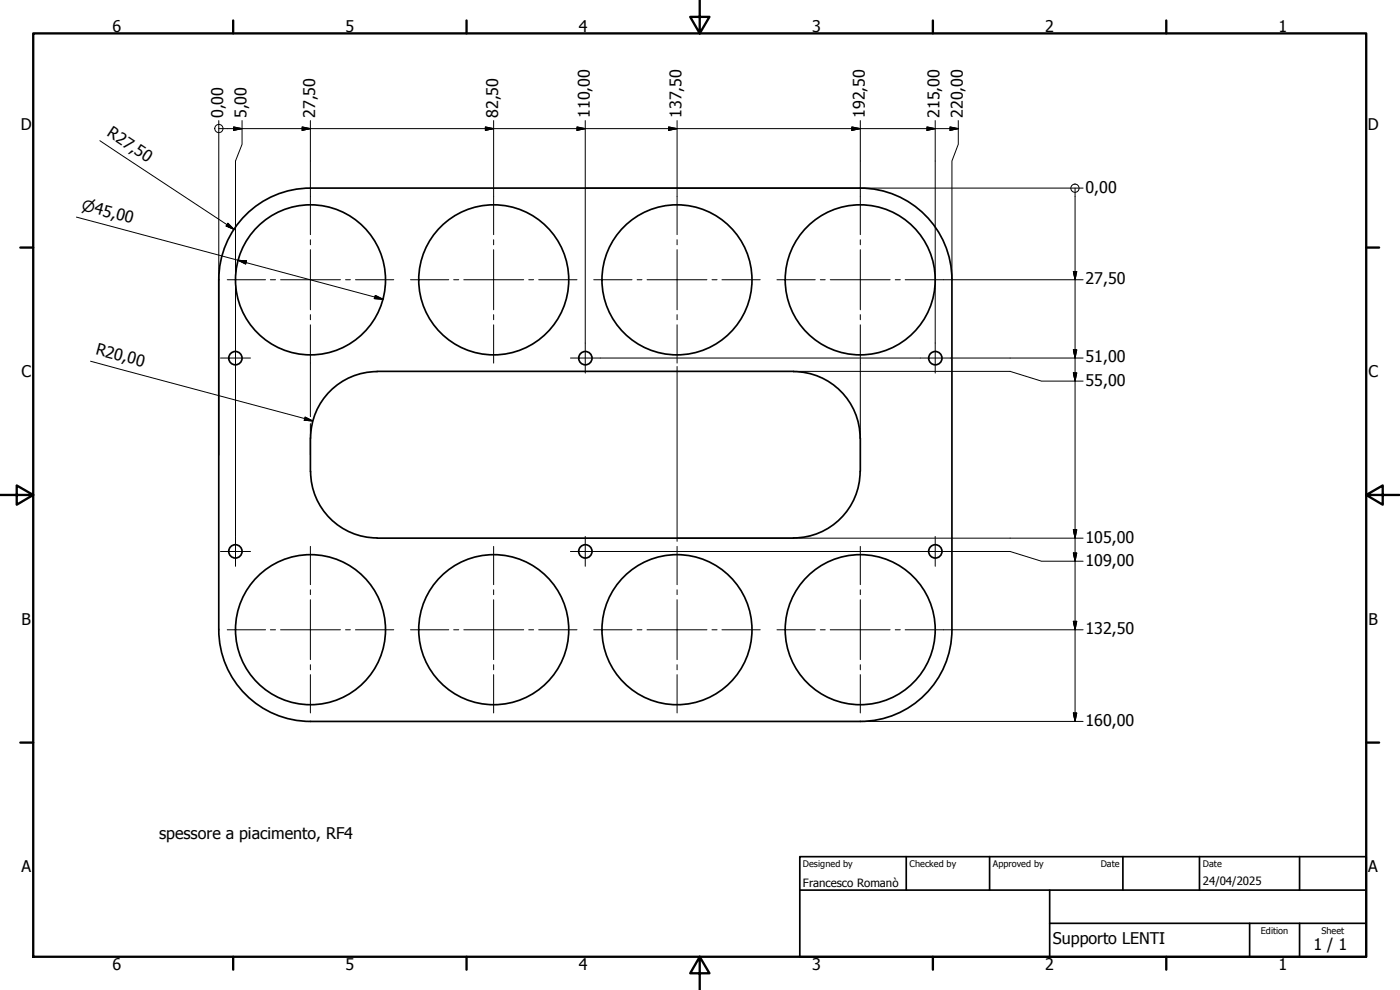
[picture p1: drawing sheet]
<svg xmlns="http://www.w3.org/2000/svg" width="420mm" height="297mm" viewBox="0 0 420 297" stroke-linecap="round" stroke-linejoin="round" font-family="sans-serif">
<!-- layer: Visible (ISO) -->
<g fill="none" stroke="#000" stroke-width=".51">
<path d="M113.2 111.4h125M113.2 111.5a20.1 20.1 0 0 0-20 19.9v10a20 20 0 0 0 20 20M238.2 111.5a20 20 0 0 1 19.9 20M258.2 131.4v10.1M258.1 141.4a20 20 0 0 1-19.9 20M113.2 161.5h125M65.7 188.9a27.5 27.5 0 0 0 27.5 27.6h165a27.5 27.5 0 0 0 27.5-27.6M65.7 189v-105a27.5 27.5 0 0 1 27.5-27.6h165a27.5 27.5 0 0 1 27.5 27.6v105"/>
<circle cx="93.2" cy="84" r="22.5"/>
<circle cx="148.2" cy="84" r="22.5"/>
<circle cx="203.2" cy="84" r="22.5"/>
<circle cx="258.2" cy="84" r="22.5"/>
<circle cx="70.6" cy="107.5" r="2"/>
<circle cx="175.7" cy="107.5" r="2"/>
<circle cx="280.7" cy="107.5" r="2"/>
<circle cx="70.6" cy="165.4" r="2"/>
<circle cx="175.7" cy="165.4" r="2"/>
<circle cx="280.7" cy="165.4" r="2"/>
<circle cx="93.2" cy="188.9" r="22.5"/>
<circle cx="148.2" cy="188.9" r="22.5"/>
<circle cx="203.2" cy="188.9" r="22.5"/>
<circle cx="258.2" cy="188.9" r="22.5"/>
</g>
<!-- layer: Border (ISO) -->
<g fill="none" stroke="#000" stroke-width=".7">
<path d="M10 10h400v277.1h-400zM70 6.1v3.9M140 6.1v3.9M210 0v10l-2.9-4.9h5.8l-2.9 4.9M280 6.1v3.9M350 6.1v3.9M6.1 74.3h3.9M410 74.3h3.9M0 148.5h10l-5-2.8v5.7l5-2.9M410 148.5l5 2.9v-5.7l-5 2.8h10M6.1 222.8h3.9M410 222.8h3.9"/>
<path d="M70 287.1v3.8M140 287.1v3.8M210 287.1l2.9 4.9h-5.8l2.9-4.9v9.9M280 287.1v3.8M350 287.1v3.8"/>
</g>
<!-- layer: Title (ISO) -->
<path d="M240 257h170v30.1h-170zM272 257v10.1M297 257v10.1M337 257v10.1M360 257v10.1M390 257v10.1M240 267.1h170M315 277h95M315 267.1v20M375 277v10.1M390 277v10.1" fill="none" stroke="#000" stroke-width=".51"/>
<!-- layer: Center Mark (ISO) -->
<g fill="none" stroke="#000" stroke-width=".3">
<path d="M93.2 58.9v11.5M148.1 58.9v11.5M203.2 58.9v11.5M258.2 58.9v11.5M93.2 71.9v1.6M93.2 74.9v18M148.1 71.9v1.6M148.1 74.9v18M203.2 71.9v1.6M203.2 74.9v18M258.2 71.9v1.6M258.2 74.9v18"/>
<path d="M68.2 83.9h11.5M81.2 83.9h1.5M84.2 83.9h18M93.2 94.4v1.5M93.2 97.5v11.5M103.7 83.9h1.5M106.7 83.9h11.5M123.2 83.9h11.5M136.1 83.9h1.6M139.2 83.9h18M148.1 94.4v1.5M148.1 97.5v11.5"/>
<path d="M158.7 83.9h1.4M161.7 83.9h11.5M178.2 83.9h11.5M191.2 83.9h1.5M194.2 83.9h18M203.2 94.4v1.5M203.2 97.5v11.5M213.7 83.9h1.5M216.7 83.9h11.5M233.2 83.9h11.5M246.2 83.9h1.4M249.2 83.9h17.9"/>
<path d="M258.2 94.4v1.5M258.2 97.5v11.5M268.7 83.9h1.5M271.7 83.9h11.4M66.2 107.4h9M70.7 102.9v9M171.2 107.4h8.9M175.6 102.9v9M276.2 107.4h9M280.7 102.9v9M66.2 165.5h9M70.7 161v8.9"/>
<path d="M93.2 163.9v11.5M93.2 177v1.4M93.2 179.9v18M148.1 163.9v11.5M148.1 177v1.4M148.1 179.9v18M171.2 165.5h8.9M175.6 161v8.9M203.2 163.9v11.5M203.2 177v1.4M203.2 179.9v18M258.2 163.9v11.5"/>
<path d="M258.2 177v1.4M258.2 179.9v18M276.2 165.5h9M280.7 161v8.9M68.2 189h11.5M81.2 189h1.5M84.2 189h18M93.2 199.4v1.6M103.7 189h1.5M106.7 189h11.5M123.2 189h11.5M136.1 189h1.6"/>
<path d="M139.2 189h18M148.1 199.4v1.6M158.7 189h1.4M161.7 189h11.5M178.2 189h11.5M191.2 189h1.5M194.2 189h18M203.2 199.4v1.6M213.7 189h1.5M216.7 189h11.5M233.2 189h11.5M246.2 189h1.4"/>
<path d="M249.2 189h17.9M258.2 199.4v1.6M268.7 189h1.5M271.7 189h11.4M93.2 202.4v11.5M148.1 202.4v11.5M203.2 202.4v11.5M258.2 202.4v11.5"/>
</g>
<!-- layer: Dimension (ISO) -->
<g fill="none" stroke="#000" stroke-width=".3">
<path d="M65.7 36.2v100.2M65.7 38.6h221.9M70.1 38.1l2.5 .5-2.5 .5zM72.6 36.2v7.1l-1.9 5v35.6M90.7 38.1l2.5 .5-2.5 .5zM93.2 36.2v22.7M145.7 38.1l2.4 .5-2.4 .5zM148.1 36.2v22.7M173.2 38.1l2.4 .5-2.4 .5zM175.6 36.2v66.7M200.7 38.1l2.5 .5-2.5 .5zM203.2 36.2v22.7"/>
<path d="M255.7 38.1l2.5 .5-2.5 .5zM258.2 36.2v22.7M278.2 38.1l2.5 .5-2.5 .5zM280.7 36.2v47.7M285.1 38.1l2.5 .5-2.5 .5zM287.6 36.2v7.1l-1.9 5v35.6M30 42.2l40.2 26.6M175.6 56.4h149.5M322.6 56.4v160.1M22.9 65.1l92 24.7M68.4 67l1.8 1.8-2.3-1zM71.4 78.1l2.6 .2-.3 .9z"/>
<path d="M70.7 84.1v18.8M112.6 88.6l2.3 1.2-2.6-.2zM280.7 84.1v18.8M283.1 83.9h42M322.1 81.5h1.1l-.6 2.4zM27.2 108.4l66.7 17.9M70.7 111.9v49.1M93.2 109v16M180.1 107.4h23M203.2 110v52.4M203.3 107.4h54.8M238.2 111.4h42.3"/>
<path d="M258.2 109v22.4M258.3 107.4h17.9M280.8 111.4h22.3l9.4 2.9h12.6M285.2 107.4h39.9M322.1 105h1.1l-.6 2.4zM322.1 111.9h1.1l-.6 2.4zM91.6 125.1l2.3 1.2-2.6-.2zM93.2 127.1v9.3M322.1 158.9h1.1l-.6 2.6zM180.1 165.5h23M203.2 161.5h77.3M203.3 165.5h54.8"/>
<path d="M258.3 165.5h17.9M280.8 161.5h44.3M285.2 165.5h17.9l9.4 2.9h12.6M322.1 165.9h1.1l-.6 2.5zM283.1 189h42M322.1 186.4h1.1l-.6 2.6zM258.2 216.5h66.9M322.1 213.9h1.1l-.6 2.6z"/>
<circle cx="65.7" cy="38.6" r="1.24"/>
<circle cx="322.6" cy="56.5" r="1.24"/>
</g>
<g fill="#000" stroke="#000" stroke-width=".3">
<path d="M70.1 39.1l2.5-.5zM70.1 38.1l2.5 .5-2.5 .5zM90.7 39.1l2.5-.5zM90.7 38.1l2.5 .5-2.5 .5zM145.7 39.1l2.4-.5zM145.7 38.1l2.4 .5-2.4 .5zM173.2 39.1l2.4-.5zM173.2 38.1l2.4 .5-2.4 .5zM200.7 39.1l2.5-.5zM200.7 38.1l2.5 .5-2.5 .5zM255.7 39.1l2.5-.5zM255.7 38.1l2.5 .5-2.5 .5z"/>
<path d="M278.2 39.1l2.5-.5zM278.2 38.1l2.5 .5-2.5 .5zM285.1 39.1l2.5-.5zM285.1 38.1l2.5 .5-2.5 .5zM67.9 67.8l2.3 1zM68.4 67l1.8 1.8-2.3-1zM71.4 78.1l2.6 .2zM71.4 78.1l2.6 .2-.3 .9zM112.3 89.6l2.6 .2zM112.6 88.6l2.3 1.2-2.6-.2zM322.1 81.5l.5 2.4zM322.1 81.5h1.1l-.6 2.4z"/>
<path d="M322.1 105l.5 2.4zM322.1 105h1.1l-.6 2.4zM322.1 111.9l.5 2.4zM322.1 111.9h1.1l-.6 2.4zM91.3 126.1l2.6 .2zM91.6 125.1l2.3 1.2-2.6-.2zM322.1 158.9l.5 2.6zM322.1 158.9h1.1l-.6 2.6zM322.1 165.9l.5 2.5zM322.1 165.9h1.1l-.6 2.5zM322.1 186.4l.5 2.6zM322.1 186.4h1.1l-.6 2.6z"/>
<path d="M322.1 213.9l.5 2.6zM322.1 213.9h1.1l-.6 2.6z"/>
</g>
<g font-size="4.8">
<text x="33.7" y="9.6">6</text>
<text x="103.7" y="9.6">5</text>
<text x="173.7" y="9.6">4</text>
<text x="243.7" y="9.6">3</text>
<text x="313.7" y="9.6">2</text>
<text x="383.7" y="9.6">1</text>
<text x="67" y="35.4" transform="rotate(-90 67 35.4)">0,00</text>
<text x="74" y="35.4" transform="rotate(-90 74 35.4)">5,00</text>
<text x="94.6" y="35.4" transform="rotate(-90 94.6 35.4)">27,50</text>
<text x="149.5" y="35.4" transform="rotate(-90 149.5 35.4)">82,50</text>
<text x="177" y="35.4" transform="rotate(-90 177 35.4)">110,00</text>
<text x="204.5" y="35.4" transform="rotate(-90 204.5 35.4)">137,50</text>
<text x="259.5" y="35.4" transform="rotate(-90 259.5 35.4)">192,50</text>
<text x="282" y="35.4" transform="rotate(-90 282 35.4)">215,00</text>
<text x="289" y="35.4" transform="rotate(-90 289 35.4)">220,00</text>
<text x="6.2" y="38.9">D</text>
<text x="31.9" y="40.6" transform="rotate(33 31.9 40.6)">R27,50</text>
<text x="410.5" y="38.9">D</text>
<text x="325.8" y="57.8">0,00</text>
<text x="325.8" y="85.3">27,50</text>
<text x="28.5" y="106.3" transform="rotate(15 28.5 106.3)">R20,00</text>
<text x="6.4" y="113.1">C</text>
<text x="325.8" y="108.8">51,00</text>
<text x="410.7" y="113.1">C</text>
<text x="325.8" y="115.7">55,00</text>
<text x="325.8" y="162.8">105,00</text>
<text x="325.8" y="169.7">109,00</text>
<text x="6.4" y="187.4">B</text>
<text x="325.8" y="190.3">132,50</text>
<text x="410.7" y="187.4">B</text>
<text x="325.8" y="217.8">160,00</text>
<text x="47.8" y="251.6">spessore a piacimento, RF4</text>
<text x="6.4" y="261.7">A</text>
<text x="410.7" y="261.7">A</text>
<text x="316" y="283.3">Supporto LENTI</text>
<text x="394.2" y="285">1 / 1</text>
<text x="33.7" y="290.9">6</text>
<text x="103.7" y="290.9">5</text>
<text x="173.7" y="290.9">4</text>
<text x="243.7" y="290.9">3</text>
<text x="313.7" y="290.9">2</text>
<text x="383.7" y="290.9">1</text>
</g>
<text font-size="4.6" x="24.3" y="63" transform="rotate(15 24.3 63)">⌀45,00</text>
<g font-size="3.4">
<text x="241" y="266">Francesco Romanò</text>
<text x="361" y="265.5">24/04/2025</text>
</g>
<g font-size="2.7">
<text x="241" y="260.1">Designed by</text>
<text x="273" y="260.1">Checked by</text>
<text x="298" y="260.1">Approved by</text>
<text x="330.3" y="260">Date</text>
<text x="361" y="260">Date</text>
<text x="378.4" y="280.1">Edition</text>
<text x="396.6" y="280.1">Sheet</text>
</g>
</svg>
